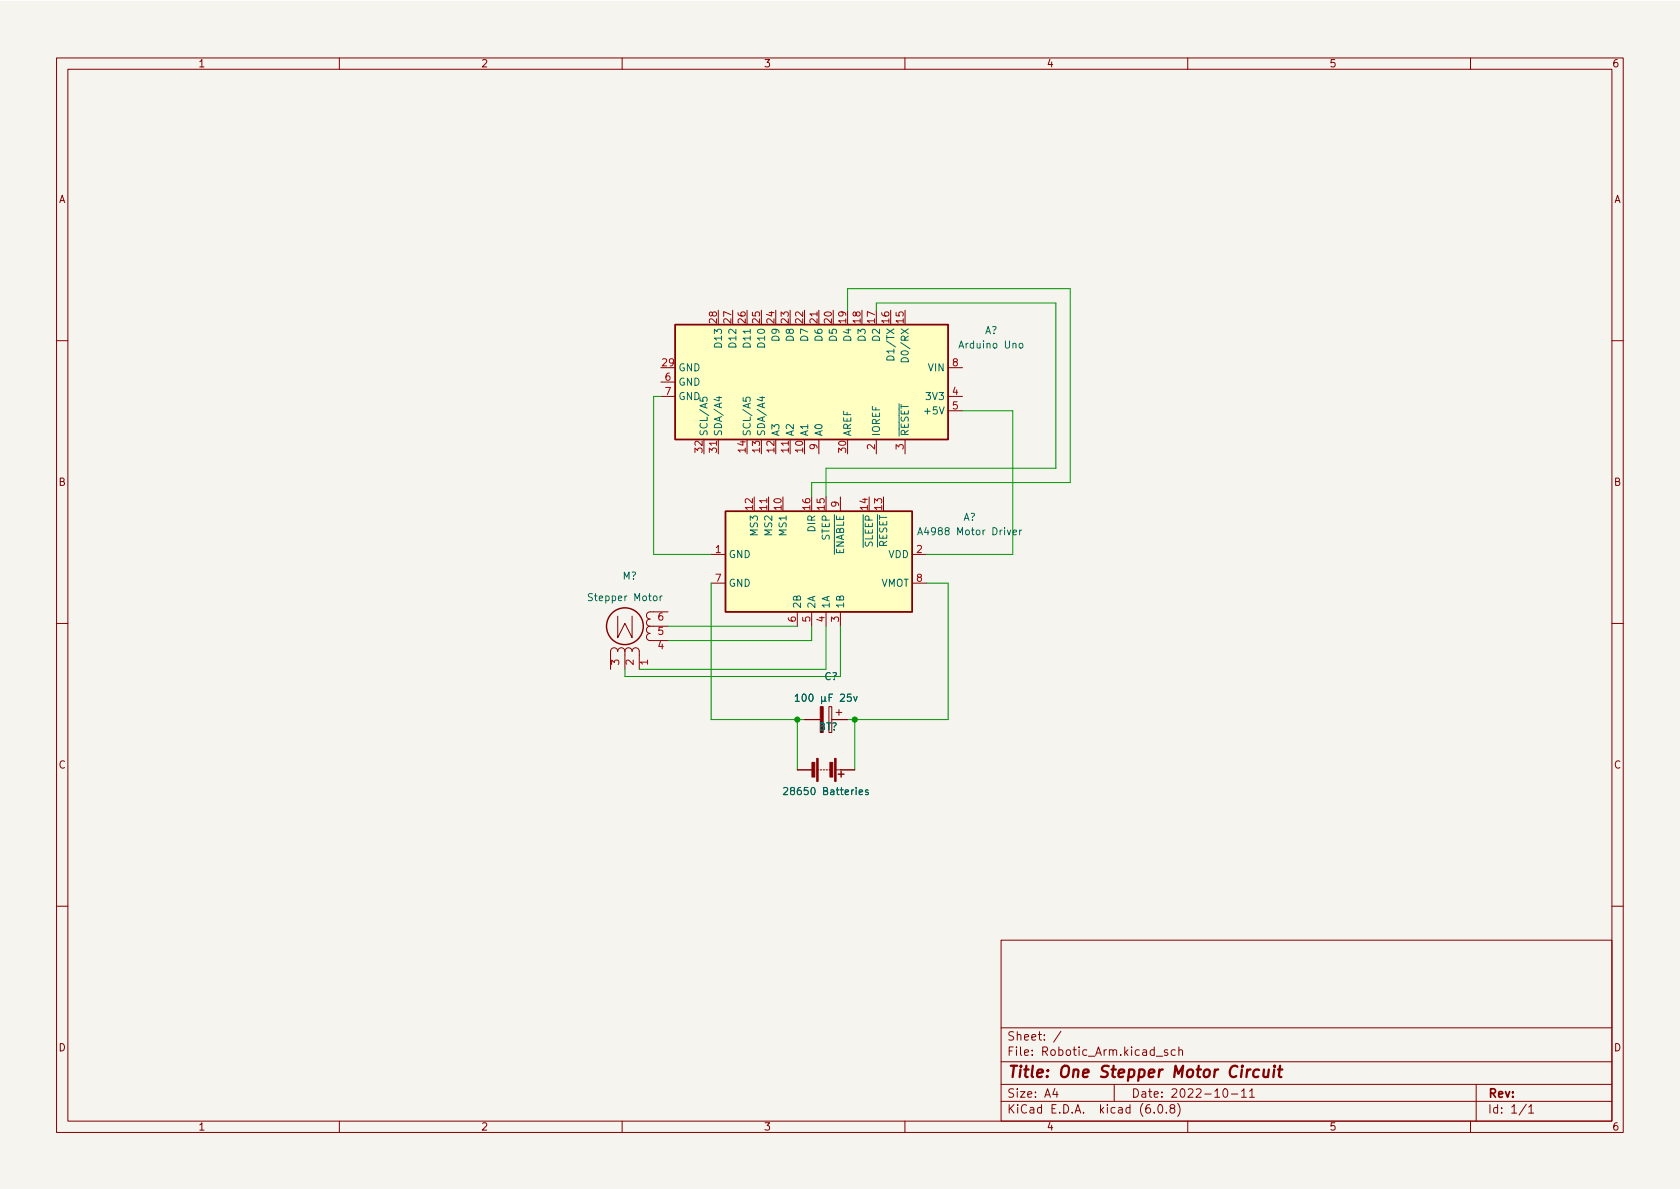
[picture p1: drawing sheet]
<svg xmlns="http://www.w3.org/2000/svg" width="297mm" height="210mm" viewBox="0 0 297 210" stroke-linecap="round" stroke-linejoin="round" font-family="sans-serif">
<path d="M0 .2h297v210.1h-297z" fill="#f5f4ef" stroke="#f5f4ef" stroke-width=".18"/>
<g fill="none" stroke="#840000" stroke-width=".18">
<path d="M10 10.2h277v190.1h-277zM12 12.2h273v186.1h-273zM60 10.2v2M110 10.2v2M160 10.2v2M210 10.2v2M260 10.2v2M144.8 54.9v2.5M10 60.2h2M116.8 70.1h2.6M116.8 67.6h2.6M127 77.7v2.6"/>
<path d="M139.7 77.7v2.6M144.8 77.7v2.6M154.9 77.7v2.6M160 77.7v2.6M167.6 70.1h2.6M167.6 72.6h2.6M167.6 65h2.6M285 60.2h2M125.7 98h2.6M135.9 87.9v2.5M148.6 87.9v2.5M161.3 98h2.5"/>
<path d="M10 110.2h2M109.2 109v3.8l1.3-2.6 1.3 2.6v-3.8M110.5 115.2a.64 .64 0 0 1 .6-.7 .64 .64 0 0 1 .7 .7 .64 .64 0 0 1 .6-.7 .64 .64 0 0 1 .6 .7v3.2M110.5 115.2a.64 .64 0 0 0-.6-.7 .64 .64 0 0 0-.7 .7 .64 .64 0 0 0-.6-.7 .64 .64 0 0 0-.7 .7v3.2M110.5 115.2v3.2M114.9 110.7a.64 .64 0 0 0-.6 .7 .64 .64 0 0 0 .6 .6 .64 .64 0 0 0-.6 .6 .64 .64 0 0 0 .6 .7h3.2M114.9 110.7h3.2M118.1 108.2h-3.2a.64 .64 0 0 0-.6 .6 .64 .64 0 0 0 .6 .7 .64 .64 0 0 0-.6 .6 .64 .64 0 0 0 .6 .6M125.7 103.1h2.6M141 108.2v2.5M143.5 108.2v2.5M146 108.2v2.5"/>
<path d="M148.6 108.2v2.5M161.3 103.1h2.5M285 110.2h2M141 136.1h2.5M142.2 127.2h2.8M144.5 136.1h.3M145 136.1h.3M145.5 136.1h.3M146 136.1h.3M146.6 125h.5v4.5h-.5zM146.6 136.1h.2M147.1 127.2h2.8"/>
<path d="M147.8 126h1M147.8 136.1h3.3M148.3 125.5v1M10 160.2h2M177 166.3h108v32h-108zM285 160.2h2M60 198.3v2M110 198.3v2M160 198.3v2M177 194.8h108M177 191.8h108M177 187.8h108"/>
<path d="M177 181.8h108M186.5 192.5l-.4 1h1M186.9 193v1M187.6 182.4l-1.3 1.9M197 191.8v3M204.1 196.7v.1M204.4 186.8h1.2M204.9 195.4l.2-.1a.81 .81 0 0 1 .6 .7 .81 .81 0 0 1-.3 .8h-.2a.81 .81 0 0 1-.6-.6 .81 .81 0 0 1 .3-.8zM206.2 196.7v.1M206.4 185.7l-.3-.1-.2 .2v.3l.5 .1v.4h-.5M207.1 196l-.2-.3v-.2l.2-.2 .5 .1 .1 .2-.1 .2-.6 .2-.1 .3v.4l.2 .1h.5l.1-.3-.1-.4-.2-.1M207.8 185.7l-.4-.1-.3 .3v.4l.1 .3h.6"/>
<path d="M208.2 195.1a1.72 1.72 0 0 1 0 2.3M208.4 185.8l.2-.2 .4 .1 .1 .9M208.4 185.1v1.5M210 198.3v2M216.4 192.6l.2-.1a.81 .81 0 0 1 .6 .7 .81 .81 0 0 1-.3 .8h-.2a.81 .81 0 0 1-.6-.6 .81 .81 0 0 1 .3-.8zM217.7 193.5h1.2M219.5 193l.4-.5v1.5M219.5 194h.9M220.9 193l.5-.5v1.5M220.9 194h.9M260 198.3v2M261 191.8v6.5"/>
<path d="M269.9 195.3l-1.3 1.9M270.3 195.8l.4-.5v1.5M270.3 196.8h.9"/>
</g>
<path d="M222.6 189.2a.66 .66 0 0 0-1 .3v.6l.1 .3 .2 .1 .6-.1M223.5 189.1l-.1 1.3a.57 .57 0 0 0 .8-.1M224.3 189.1l-.1 1.4M225.3 189.1l-.2 1.4M225.4 188.5l-.1 .1 .1 .1 .1-.1-.1-.1v.2M226 189.1h.7M226.3 188.5l-.2 1.7 .1 .2 .4 .1" fill="none" stroke="#840000" stroke-width=".4"/>
<g fill="none" stroke="#840000" stroke-width=".25">
<path d="M119.4 57.4h48.2v20.3h-48.2zM128.3 90.4h33v17.8h-33zM148.2 136.9h1M148.7 136.4v1"/>
<circle cx="110.5" cy="110.7" r="3.3"/>
</g>
<g fill="none" stroke="#006464" stroke-width=".18">
<path d="M123.8 70.3v.6l.6 .1-.2-.2 .1-.4 .2-.2 .4 .1 .1 .2-.1 .5M126.7 70.3h.9M127.2 70.1v.8l-1-.3M131.4 70.3v.6l.6 .1-.1-.2v-.4l.2-.2 .4 .1 .2 .2-.2 .5M134.3 70.3h.9M134.8 70.1v.8l-.9-.3M156.8 63.2a.68 .68 0 0 1 .8-.2 .68 .68 0 0 1 .5 .7h-1.3zM159.5 63.4a.66 .66 0 0 1 .8-.1 .66 .66 0 0 1 .3 .7h-1.3zM180.3 60.8l.3-.1 .3 .2v.4l-.3 .3-.3-.1-.1-.2zM162.3 94.6l.4-1.3 .4 1.3M162.4 94.2h.6M179.1 94.2l.6-.2v-.2l-.4-.1-.2 .2 .1 .6h.5"/>
<path d="M180.3 93.7v.9M180.6 93.7l-.3 .3M116.7 105.4v.8M117.1 105.4l-.4 .2M138.6 139.4l.4-.1 .3 .3-.8 .9h.8M140.6 123.1l.4-.4v1.3M140.6 124h.7M141.9 122.9l.2-.2a.68 .68 0 0 1 .5 .7 .68 .68 0 0 1-.5 .6l-.2-.1-.1-.4zM143.1 122.9l.2-.2a.68 .68 0 0 1 .5 .7 .68 .68 0 0 1-.5 .6l-.2-.1-.1-.4zM145.3 123.2v1.2M145.9 123.8l.1 .2M145.9 123.2l-.1 .8h-.4l-.1-.2"/>
<path d="M146.6 123.3h.4M147.2 122.7h-.6v1.3M148.6 122.9l.5-.2 .2 .4-.8 .9h.8M150.5 122.7h-.6l-.1 .6 .2-.1 .4 .1 .1 .2v.4l-.2 .1-.5-.1M150.9 123.2l.4 .8 .3-.8M153.5 139.7h-.3l-.2 .2 .1 .1 .4 .2v.3h-.5M151.9 140.1l.6-.1v-.3h-.4l-.2 .2 .1 .6h.5"/>
</g>
<g fill="#ffffc2" stroke="#ffffc2" stroke-width=".18">
<path d="M119.4 57.4h48.2v20.3h-48.2z"/>
<path d="M128.3 90.4h33v17.8h-33z"/>
</g>
<g fill="#840000" stroke="#840000" stroke-width=".18">
<path d="M145 125h.5v4.5h-.5z"/>
<path d="M144.4 134.1h.3v4.1h-.3z"/>
<path d="M147.6 134.1h.2v4.1h-.2z"/>
<path d="M143.6 134.8h.5v2.6h-.5z"/>
<path d="M146.7 134.8h.5v2.6h-.5z"/>
</g>
<path d="M149.9 54.9v-3.9h39.3v34.3h-45.7v2.6M154.9 54.9v-1.3h31.8v29.2h-40.7v5.1M116.8 70.1h-1.2v27.9h10.1M170.2 72.6h8.9v25.4h-15.3M118.1 110.7h22.9M125.7 103.1v24.1h16.5M143.5 110.7v2.6h-25.4M146 110.7v7.7h-33M148.6 110.7v8.9h-38.1v-1.2M163.8 103.1h3.8v24.1h-17.7M141 127.2v8.9M151.1 127.2v8.9" fill="none" stroke="#009600" stroke-width=".18"/>
<g fill="#009600" stroke="#009600" stroke-width=".18">
<circle cx="141" cy="127.2" r=".46"/>
<circle cx="151.1" cy="127.2" r=".46"/>
</g>
<text font-size="2.8" fill="#840000" x="178" y="190.6">Title: One Stepper Motor Circuit</text>
<g font-size="2.1" fill="#840000">
<text x="178" y="184">Sheet: /</text>
<text x="178" y="186.7">File: Robotic_Arm.kicad_sch</text>
<text x="178" y="196.9">KiCad E.D.A. kicad (6.0.8)</text>
<text x="178" y="194.1">Size: A4</text>
<text x="200" y="194.1">Date: 2022-10-11</text>
<text x="263" y="194.1">Rev:</text>
<text x="263" y="196.9">Id: 1/1</text>
</g>
<g font-size="1.8" fill="#840000">
<text x="35" y="11.9">1</text>
<text x="85" y="11.9">2</text>
<text x="135" y="11.9">3</text>
<text x="185" y="11.9">4</text>
<text x="235" y="11.9">5</text>
<text x="285" y="11.9">6</text>
<text x="10.3" y="35.9">A</text>
<text x="285.3" y="35.9">A</text>
<text x="10.3" y="85.9">B</text>
<text x="285.3" y="85.9">B</text>
<text x="10.3" y="135.9">C</text>
<text x="285.3" y="135.9">C</text>
<text x="10.3" y="185.9">D</text>
<text x="285.3" y="185.9">D</text>
<text x="35" y="199.9">1</text>
<text x="85" y="199.9">2</text>
<text x="135" y="199.9">3</text>
<text x="185" y="199.9">4</text>
<text x="235" y="199.9">5</text>
<text x="285" y="199.9">6</text>
</g>
<g font-size="1.8" fill="#a90000">
<text x="126.7" y="57.1" transform="rotate(-90 126.7 57.1)">28</text>
<text x="129.3" y="57.1" transform="rotate(-90 129.3 57.1)">27</text>
<text x="131.8" y="57.1" transform="rotate(-90 131.8 57.1)">26</text>
<text x="134.4" y="57.1" transform="rotate(-90 134.4 57.1)">25</text>
<text x="136.9" y="57.1" transform="rotate(-90 136.9 57.1)">24</text>
<text x="139.4" y="57.1" transform="rotate(-90 139.4 57.1)">23</text>
<text x="142" y="57.1" transform="rotate(-90 142 57.1)">22</text>
<text x="144.5" y="57.1" transform="rotate(-90 144.5 57.1)">21</text>
<text x="147.1" y="57.1" transform="rotate(-90 147.1 57.1)">20</text>
<text x="149.6" y="57.1" transform="rotate(-90 149.6 57.1)">19</text>
<text x="152.1" y="57.1" transform="rotate(-90 152.1 57.1)">18</text>
<text x="154.7" y="57.1" transform="rotate(-90 154.7 57.1)">17</text>
<text x="157.2" y="57.1" transform="rotate(-90 157.2 57.1)">16</text>
<text x="159.8" y="57.1" transform="rotate(-90 159.8 57.1)">15</text>
<text x="117.1" y="64.8">29</text>
<text x="168.4" y="64.8">8</text>
<text x="117.6" y="67.3">6</text>
<text x="117.6" y="69.8">7</text>
<text x="168.4" y="69.8">4</text>
<text x="168.4" y="72.4">5</text>
<text x="124.2" y="80" transform="rotate(-90 124.2 80)">32</text>
<text x="126.7" y="80" transform="rotate(-90 126.7 80)">31</text>
<text x="131.8" y="80" transform="rotate(-90 131.8 80)">14</text>
<text x="134.4" y="80" transform="rotate(-90 134.4 80)">13</text>
<text x="136.9" y="80" transform="rotate(-90 136.9 80)">12</text>
<text x="139.4" y="80" transform="rotate(-90 139.4 80)">11</text>
<text x="142" y="80" transform="rotate(-90 142 80)">10</text>
<text x="144.5" y="79.5" transform="rotate(-90 144.5 79.5)">9</text>
<text x="149.6" y="80" transform="rotate(-90 149.6 80)">30</text>
<text x="154.7" y="79.5" transform="rotate(-90 154.7 79.5)">2</text>
<text x="159.8" y="79.5" transform="rotate(-90 159.8 79.5)">3</text>
<text x="148.3" y="89.6" transform="rotate(-90 148.3 89.6)">9</text>
<text x="133.1" y="90.1" transform="rotate(-90 133.1 90.1)">12</text>
<text x="135.6" y="90.1" transform="rotate(-90 135.6 90.1)">11</text>
<text x="138.2" y="90.1" transform="rotate(-90 138.2 90.1)">10</text>
<text x="143.3" y="90.1" transform="rotate(-90 143.3 90.1)">16</text>
<text x="145.8" y="90.1" transform="rotate(-90 145.8 90.1)">15</text>
<text x="153.4" y="90.1" transform="rotate(-90 153.4 90.1)">14</text>
<text x="156" y="90.1" transform="rotate(-90 156 90.1)">13</text>
<text x="126.5" y="97.8">1</text>
<text x="162.1" y="97.8">2</text>
<text x="126.5" y="102.9">7</text>
<text x="162.1" y="102.9">8</text>
<text x="116.3" y="112.3">5</text>
<text x="116.3" y="109.7">6</text>
<text x="140.7" y="110" transform="rotate(-90 140.7 110)">6</text>
<text x="143.3" y="110" transform="rotate(-90 143.3 110)">5</text>
<text x="145.8" y="110" transform="rotate(-90 145.8 110)">4</text>
<text x="148.3" y="110" transform="rotate(-90 148.3 110)">3</text>
<text x="109.5" y="117.6" transform="rotate(-90 109.5 117.6)">3</text>
<text x="112" y="117.6" transform="rotate(-90 112 117.6)">2</text>
<text x="114.6" y="117.6" transform="rotate(-90 114.6 117.6)">1</text>
<text x="116.3" y="114.8">4</text>
</g>
<g font-size="1.8" fill="#006464">
<text x="174.1" y="59.1">A?</text>
<text x="119.9" y="65.7">GND</text>
<text x="127.6" y="61.2" transform="rotate(-90 127.6 61.2)">D13</text>
<text x="130.2" y="61.2" transform="rotate(-90 130.2 61.2)">D12</text>
<text x="132.7" y="61.2" transform="rotate(-90 132.7 61.2)">D11</text>
<text x="135.3" y="61.2" transform="rotate(-90 135.3 61.2)">D10</text>
<text x="137.8" y="60.2" transform="rotate(-90 137.8 60.2)">D9</text>
<text x="140.3" y="60.2" transform="rotate(-90 140.3 60.2)">D8</text>
<text x="142.9" y="60.2" transform="rotate(-90 142.9 60.2)">D7</text>
<text x="145.4" y="60.2" transform="rotate(-90 145.4 60.2)">D6</text>
<text x="148" y="60.2" transform="rotate(-90 148 60.2)">D5</text>
<text x="150.5" y="60.2" transform="rotate(-90 150.5 60.2)">D4</text>
<text x="153" y="60.2" transform="rotate(-90 153 60.2)">D3</text>
<text x="155.6" y="60.2" transform="rotate(-90 155.6 60.2)">D2</text>
<text x="158.1" y="62.9" transform="rotate(-90 158.1 62.9)">D1/TX</text>
<text x="160.7" y="63.1" transform="rotate(-90 160.7 63.1)">D0/RX</text>
<text x="164.2" y="65.7">VIN</text>
<text x="169.9" y="61.6">Arduino Uno</text>
<text x="119.9" y="68.2">GND</text>
<text x="119.9" y="70.7">GND</text>
<text x="164" y="70.7">3V3</text>
<text x="125.1" y="77.2" transform="rotate(-90 125.1 77.2)">SCL/A5</text>
<text x="127.6" y="77.2" transform="rotate(-90 127.6 77.2)">SDA/A4</text>
<text x="132.7" y="77.2" transform="rotate(-90 132.7 77.2)">SCL/A5</text>
<text x="135.3" y="77.2" transform="rotate(-90 135.3 77.2)">SDA/A4</text>
<text x="137.8" y="77.2" transform="rotate(-90 137.8 77.2)">A3</text>
<text x="140.3" y="77.2" transform="rotate(-90 140.3 77.2)">A2</text>
<text x="142.9" y="77.2" transform="rotate(-90 142.9 77.2)">A1</text>
<text x="145.4" y="77.2" transform="rotate(-90 145.4 77.2)">A0</text>
<text x="150.5" y="77.2" transform="rotate(-90 150.5 77.2)">AREF</text>
<text x="155.6" y="77.2" transform="rotate(-90 155.6 77.2)">IOREF</text>
<text x="160.7" y="77.2" transform="rotate(-90 160.7 77.2)">~{RESET}</text>
<text x="163.9" y="73.3">+5V</text>
<text x="134" y="94.6" transform="rotate(-90 134 94.6)">MS3</text>
<text x="136.5" y="94.6" transform="rotate(-90 136.5 94.6)">MS2</text>
<text x="139.1" y="94.6" transform="rotate(-90 139.1 94.6)">MS1</text>
<text x="144.1" y="94" transform="rotate(-90 144.1 94)">DIR</text>
<text x="146.7" y="95.5" transform="rotate(-90 146.7 95.5)">STEP</text>
<text x="163.3" y="94.6">A4988 Motor Driver</text>
<text x="170.3" y="92.1">A?</text>
<text x="128.8" y="98.7">GND</text>
<text x="149.2" y="99.6" transform="rotate(-90 149.2 99.6)">~{ENABLE}</text>
<text x="154.3" y="98.1" transform="rotate(-90 154.3 98.1)">~{SLEEP}</text>
<text x="156.8" y="98.2" transform="rotate(-90 156.8 98.2)">~{RESET}</text>
<text x="157" y="98.7">VDD</text>
<text x="104.5" y="106.3">Stepper Motor</text>
<text x="110.1" y="102.5">M?</text>
<text x="128.8" y="103.8">GND</text>
<text x="141.6" y="107.7" transform="rotate(-90 141.6 107.7)">2B</text>
<text x="144.1" y="107.7" transform="rotate(-90 144.1 107.7)">2A</text>
<text x="146.7" y="107.7" transform="rotate(-90 146.7 107.7)">1A</text>
<text x="149.2" y="107.7" transform="rotate(-90 149.2 107.7)">1B</text>
<text x="155.7" y="103.8">VMOT</text>
<text x="145.8" y="120.3">C?</text>
<text x="144.7" y="129.2">BT?</text>
<text x="139.6" y="140.6">28650 Batteries</text>
</g>
</svg>
